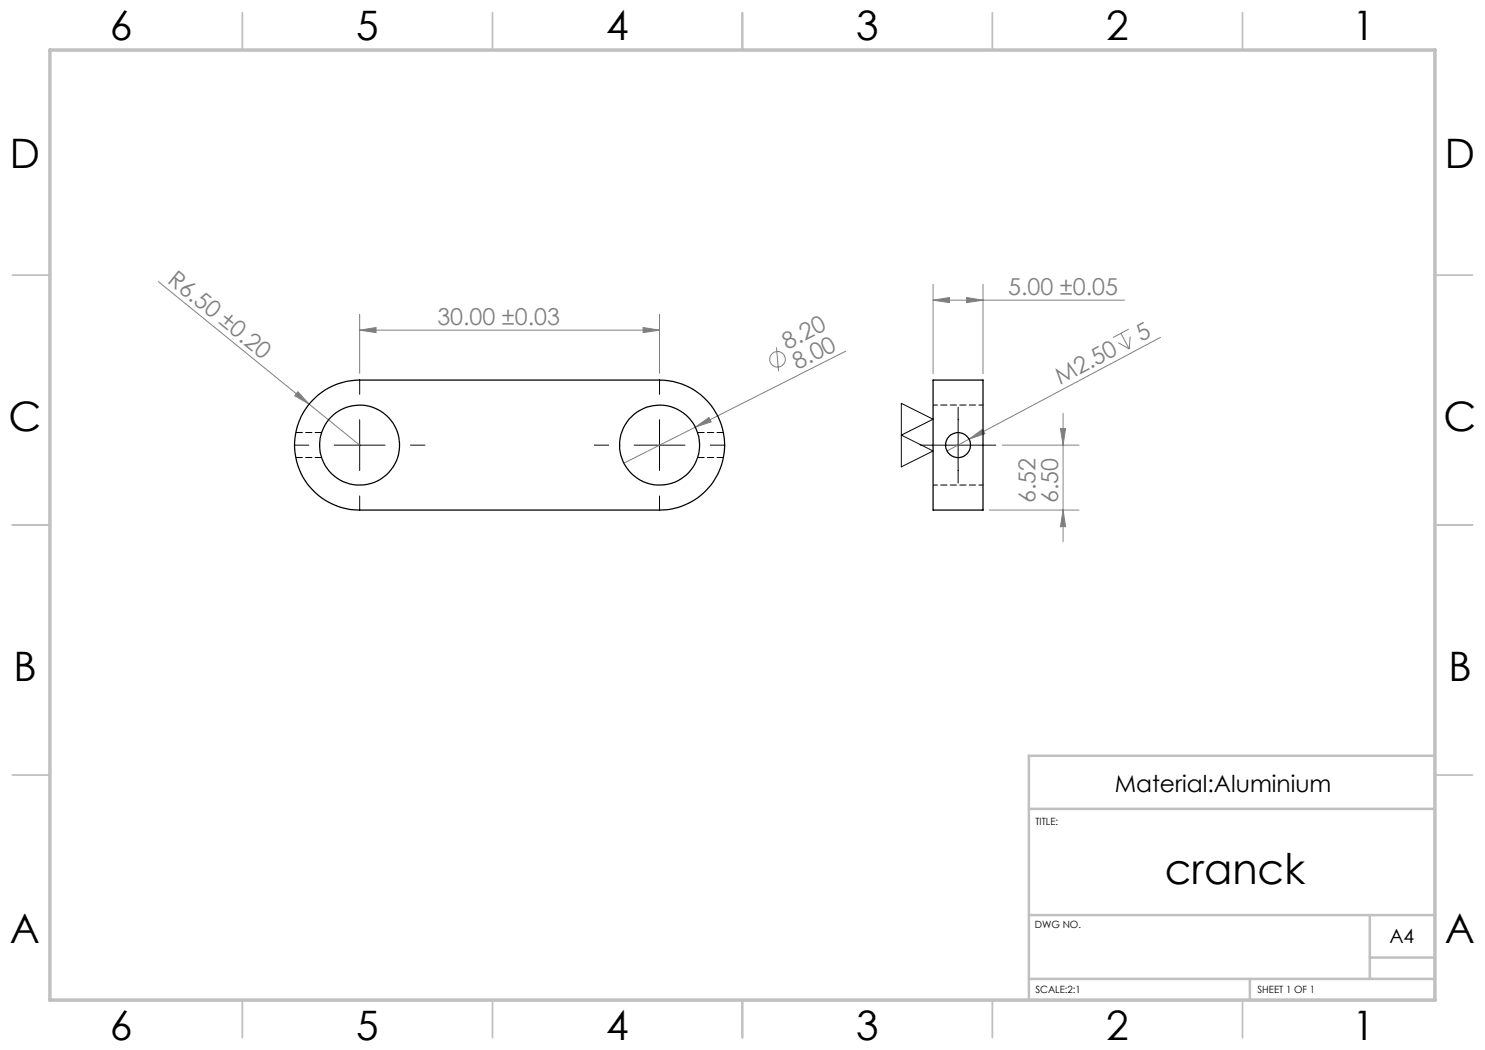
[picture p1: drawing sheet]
<svg xmlns="http://www.w3.org/2000/svg" width="297mm" height="210mm" viewBox="0 0 297 210" stroke-linecap="round" stroke-linejoin="round" font-family="sans-serif">
<g fill="none" stroke="#808080" stroke-width=".2">
<path d="M31.7 56.3l30.1 24.5M186.6 56.9v17.8M193.3 59.5l3.3 .5-3.3 .5zM196.6 56.9v17.8M59.6 78.3l2.2 2.5-2.9-1.6zM71.9 66l3.3-.5v1zM71.9 62.9v11.8M71.9 66h60M128.6 65.5l3.3 .5-3.3 .5zM131.9 62.9v11.8M155.3 69.5l.4 4.8M169.2 70.2l-30.1 15.2"/>
<path d="M186.6 60l3.3-.5v1zM186.6 60h38.3M223.7 68.5l2.1 1.3M224.2 66.7l1.6 3.1M225.7 65.8l-3.1 1.7M226 67.3l-.2 2.5M232.1 67.5l-38.3 20.3M61.8 80.8l10.1 8.2M139.1 85.4l2.7-1.9 .4 .9zM139.1 85.4l-14.3 7.2M193.8 87.8l2.7-1.9 .5 .8zM193.8 87.8l-4.4 2.4"/>
<path d="M200.4 89h15.4M212.1 85.7h1l-.5 3.3zM212.6 82.7v25.7M197.9 102h17.9M212.6 102l.5 3.3h-1z"/>
<circle cx="155.5" cy="71.9" r="1.55"/>
</g>
<g fill="none" stroke="#000" stroke-width=".2">
<path d="M71.9 75.9v3M131.9 75.9v3M58.8 89h3M66.9 89h10.1M71.9 84v10.1M71.9 99.2v2.9M82.1 89h2.9M118.9 89h2.8M126.8 89h10.2M131.9 84v10.1M131.9 99.2v2.9M142.1 89h2.9"/>
<path d="M180.3 80.7l6.3 3.1-6.3 3.2 6.3 3.2-6.3 3.2zM184 89h15.2M191.6 81.4v15.2"/>
</g>
<g fill="none" stroke="#c0c0c0" stroke-width=".35">
<path d="M48.5 2.5v7.5M98.5 2.5v7.5M148.5 2.5v7.5M198.5 2.5v7.5M248.5 2.5v7.5M2.5 55h7.5M287 55h7.5M2.5 105h7.5M287 105h7.5M2.5 155h7.5M287 155h7.5M48.5 200v7.5"/>
<path d="M98.5 200v7.5M148.5 200v7.5M198.5 200v7.5M248.5 200v7.5"/>
</g>
<path d="M287 151.2h-81.2v48.8M205.8 161.8h81.2M205.8 195.8h81.2M205.8 183h81.2M250 195.8v4.2M274 183v12.8M274 191.5h13" fill="none" stroke="#c0c0c0" stroke-width=".5"/>
<path d="M10 10h277v190h-277z" fill="none" stroke="#c0c0c0" stroke-width=".7"/>
<g fill="#808080">
<path d="M59.6 78.3l2.2 2.5-2.9-1.6z"/>
<path d="M139.1 85.4l2.7-1.9 .4 .9z"/>
<path d="M193.8 87.8l2.7-1.9 .5 .8z"/>
<path d="M71.9 66l3.3-.5v1zM128.6 65.5l3.3 .5-3.3 .5zM186.6 60l3.3-.5v1zM193.3 59.5l3.3 .5-3.3 .5z"/>
<path d="M212.1 85.7h1l-.5 3.3zM212.6 102l.5 3.3h-1z"/>
</g>
<g fill="none" stroke="#000" stroke-width=".25">
<path d="M186.6 76h10v26h-10zM62.3 80.3a13 13 0 0 1 9.6-4.3h60a13 13 0 0 1 13 13 13 13 0 0 1-13 13h-60a13 13 0 0 1-11.9-7.7 13 13 0 0 1 2.3-14z"/>
<circle cx="71.9" cy="89" r="8"/>
<circle cx="131.9" cy="89" r="8"/>
<circle cx="191.6" cy="89" r="2.49"/>
</g>
<path d="M59.2 91.5h5.1M64.3 86.5h-5.1M139.5 91.5h5.2M144.7 86.5h-5.2M189.1 89v.1M189.1 88.8v.2M194.1 89.1v-.5" fill="none" stroke="#000" stroke-width=".2" stroke-dasharray="1.3 .6"/>
<path d="M186.6 97h10M196.6 81h-10" fill="none" stroke="#000" stroke-width=".2" stroke-dasharray="1.3 .6" stroke-dashoffset=".4"/>
<text font-size="8.5" x="233" y="176.7">cranck</text>
<g font-size="8.1">
<text x="22" y="8">6</text>
<text x="71.2" y="8">5</text>
<text x="121.2" y="8">4</text>
<text x="171.3" y="8">3</text>
<text x="221.3" y="8">2</text>
<text x="270.5" y="8">1</text>
<text x="2" y="33.6">D</text>
<text x="289" y="33.6">D</text>
<text x="1.7" y="86.1">C</text>
<text x="288.7" y="86.1">C</text>
<text x="2.7" y="136.1">B</text>
<text x="289.7" y="136.1">B</text>
<text x="2" y="188.6">A</text>
<text x="289" y="188.6">A</text>
<text x="22" y="208">6</text>
<text x="71.2" y="208">5</text>
<text x="121.2" y="208">4</text>
<text x="171.3" y="208">3</text>
<text x="221.3" y="208">2</text>
<text x="270.5" y="208">1</text>
</g>
<g font-size="4.7" fill="#808080">
<text x="33.3" y="56.3" transform="rotate(39 33.3 56.3)">R6.50 ±0.20</text>
<text x="201.7" y="59">5.00 ±0.05</text>
<text x="87.5" y="65">30.00 ±0.03</text>
<text x="157.4" y="70" transform="rotate(-27 157.4 70)">8.20</text>
<text x="228.2" y="68.3" transform="rotate(-28 228.2 68.3)">5</text>
<text x="159.5" y="74" transform="rotate(-27 159.5 74)">8.00</text>
<text x="212" y="77" transform="rotate(-28 212 77)">M2.50</text>
<text x="207.1" y="100.6" transform="rotate(-90 207.1 100.6)">6.52</text>
<text x="211.6" y="100.6" transform="rotate(-90 211.6 100.6)">6.50</text>
</g>
<text font-size="4.7" x="222.9" y="158.3">Material:Aluminium</text>
<text font-size="3.9" x="277.9" y="188.5">A4</text>
<g font-size="2">
<text x="207.1" y="164.9">TITLE:</text>
<text x="207" y="185.5">DWG NO.</text>
<text x="207.1" y="198.6">SCALE:2:1</text>
<text x="251.5" y="198.6">SHEET 1 OF 1</text>
</g>
</svg>
